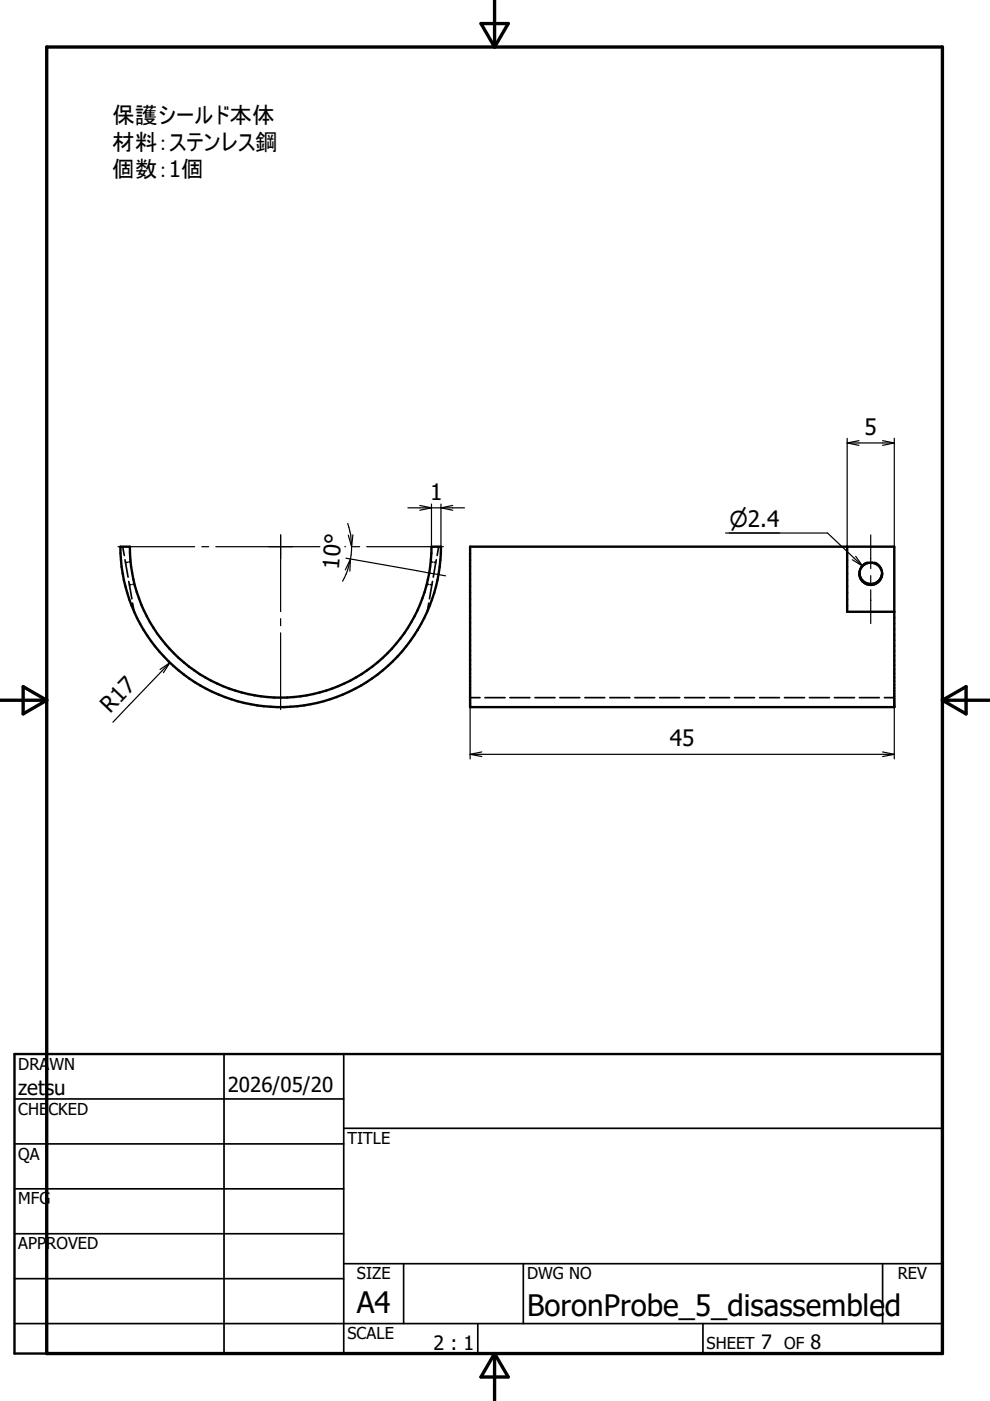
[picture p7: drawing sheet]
<svg xmlns="http://www.w3.org/2000/svg" width="210mm" height="297mm" viewBox="0 0 210 297" stroke-linecap="round" stroke-linejoin="round" font-family="sans-serif">
<g fill="none" stroke="#000" stroke-width=".36">
<path d="M26 115.9l.4 1.9M26.5 118.7l.7 3.7M27 119.2l-.4 .1M27.7 119.1l-.4 .1M91.3 119.1l.4 .1M92.1 119.2l.3 .1M92.5 118.7l-.6 3.7M93 115.9l-.3 1.9M183.9 119.2a2.36 2.36 0 0 0-1.7 2.4M185.4 119.2a2.43 2.43 0 0 1 1.6 2.4M27.3 123.3l.7 3.7M27.8 124h-.4"/>
<path d="M28.1 127.9l.3 1.8M28.5 123.8l-.3 .1M90.5 123.8l.3 .1M90.9 127.9l-.3 1.8M91.2 124h.4M91.7 123.3l-.6 3.7M99.7 147.9h2.1M102.8 147.9h4.3M108.1 147.9h4.3M113.4 147.9h4.3M118.7 147.9h4.2M124 147.9h4.2"/>
<path d="M129.3 147.9h4.2M134.6 147.9h4.2M139.9 147.9h4.2M145.2 147.9h4.2M150.5 147.9h4.2M155.7 147.9h4.3M161.1 147.9h4.2M166.3 147.9h4.3M171.6 147.9h4.3M176.9 147.9h4.3M182.2 147.9h4.2M187.5 147.9h2.1"/>
<path d="M3.1 233h69.8M47.5 223.5v63.5M72.9 239.2h126.9M72.9 223.5v63.5M3.1 242.5h69.8M3.1 252.1h69.8M3.1 261.6h69.8M3.1 271.1h69.8M72.9 267.9h126.9M85.6 267.9v12.7M111 267.9v12.7M187.1 267.9v12.7"/>
<path d="M3.1 280.6h196.7M101.3 280.6v6.4M149 280.6v6.4"/>
</g>
<g fill="none" stroke="#000" stroke-width=".51">
<path d="M25.5 115.9h2a32 32 0 0 0 32 32 32 32 0 0 0 32-32h2a34 34 0 0 1-34 34 34 34 0 0 1-34-34zM99.7 115.9h89.9v34h-89.9zM179.6 115.9v13.8h10M182.2 121.6a2.41 2.41 0 0 0 2.4 2.2 2.41 2.41 0 0 0 2.4-2.2M3.1 223.5h196.7v63.5h-196.7z"/>
<circle cx="184.6" cy="121.6" r="2.39"/>
</g>
<path d="M104.9 0v10M9.9 10h189.9v277h-189.9zM102 5h5.8l-2.9 5zM-.1 148.5h10M4.9 145.6l5 2.9-5 2.9zM199.8 148.5h10M199.8 148.5l5-2.9v5.8zM104.9 287v9.9M104.9 287l2.9 5h-5.8z" fill="none" stroke="#000" stroke-width=".71"/>
<g fill="none" stroke="#000" stroke-width=".25">
<path d="M179.6 93.9h10M179.6 93.9l2.5 .5M179.6 92.9v23M182.1 93.4l-2.5 .5M187.1 93.4l2.5 .5M189.6 93.9l-2.5 .5M189.6 92.9v23M25 115.9h16.3M42.8 115.9h1.5M45.8 115.9h22M59.5 113.4v16.3M73.1 115.9h.2"/>
<path d="M73.3 118.3l21.2 3.8M73.7 111l.7 2.4 .1 2.5M73.9 113.5l.6 2.4M74.3 118.5a14.4 14.4 0 0 1-1.7 4.7M74.3 118.5l-.1 2.6M74.3 118.5l-1.1 2.3M74.5 115.9l-.2 2.6M74.8 115.9h1.5M74.8 113.4l-.3 2.5M77.7 115.9h16.3M86.5 107.7h12M89 107.2l2.5 .5-2.5 .5"/>
<path d="M91.5 106.9v8.9M93.5 106.9v8.9M96 107.2l-2.5 .5 2.5 .5M153.8 113h21.7l7.4 7M180.7 118.7l2.2 1.3M181.4 117.9l1.5 2.1M184.6 113.4v7.2M59.5 131.2v1.5M59.5 134.2v16.2M184.6 122v1.5M184.6 125.1v7.1M36 140.5l-12.1 12.6"/>
<path d="M36 140.5l-1.4 2.1M36 140.5l-2.1 1.4M99.7 159.9h89.9M99.7 159.9l2.5 .5M99.7 149.9v11M102.2 159.4l-2.5 .5M187.1 159.4l2.5 .5M189.6 149.9v11M189.6 159.9l-2.5 .5"/>
</g>
<g font-size="6.3">
<text x="75.6" y="278.4">A4</text>
<text x="111.7" y="278.9">BoronProbe_5_disassembled</text>
</g>
<g font-size="4.8">
<text x="23.8" y="26">保護シールド本体</text>
<text x="23.8" y="31.8">材料：ステンレス鋼</text>
<text x="23.8" y="37.5">個数：1個</text>
<text x="183.3" y="92.3">5</text>
<text x="91.2" y="106.1">1</text>
<text x="71.8" y="120.8" transform="rotate(-85 71.8 120.8)">10°</text>
<text x="23.3" y="151.4" transform="rotate(-46 23.3 151.4)">R17</text>
<text x="142" y="158.2">45</text>
</g>
<text font-size="4.6" x="154.6" y="111.8">⌀2.4</text>
<g font-size="4.4">
<text x="3.9" y="232.2">zetsu</text>
<text x="48.3" y="231.5">2026/05/20</text>
</g>
<g font-size="4.2">
<text x="91.9" y="286.2">2 : 1</text>
<text x="161.4" y="286.1">7</text>
<text x="171.9" y="286.1">8</text>
</g>
<g font-size="3.5">
<text x="3.9" y="226.8">DRAWN</text>
<text x="3.9" y="236.3">CHECKED</text>
<text x="3.9" y="245.9">QA</text>
<text x="73.7" y="242.5">TITLE</text>
<text x="3.9" y="255.4">MFG</text>
<text x="3.9" y="264.9">APPROVED</text>
<text x="75.7" y="271.3">SIZE</text>
<text x="111.7" y="271.3">DWG NO</text>
<text x="190.4" y="271.2">REV</text>
<text x="73.7" y="284">SCALE</text>
<text x="149.8" y="286.1">SHEET</text>
<text x="166.3" y="286.1">OF</text>
</g>
</svg>
